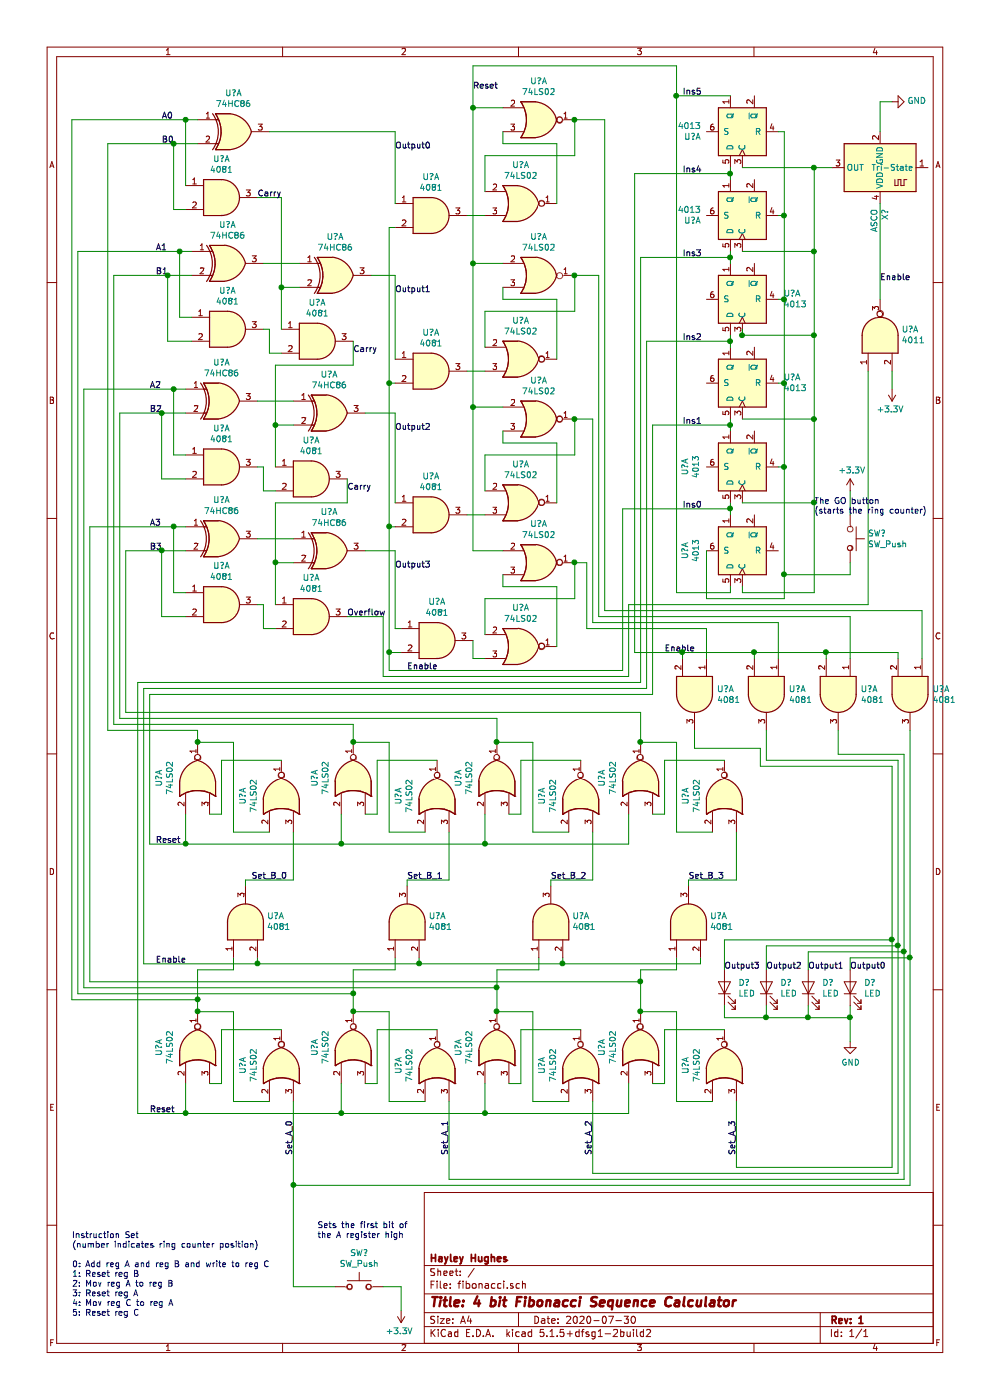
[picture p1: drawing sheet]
EESchema Schematic File Version 4
EELAYER 30 0
EELAYER END
$Descr A4 8268 11693 portrait
encoding utf-8
Sheet 1 1
Title "4 bit Fibonacci Sequence Calculator"
Date "2020-07-30"
Rev "1"
Comp "Hayley Hughes"
Comment1 ""
Comment2 ""
Comment3 ""
Comment4 ""
$EndDescr
$Comp
L 74xx:74LS02 U?
U 1 1
P 2350 6650
F 0 "U?" H 2350 6975 50  0000 C CNN
F 1 "74LS02" H 2350 6884 50  0000 C CNN
F 2 "" H 2350 6650 50  0001 C CNN
F 3 "http://www.ti.com/lit/gpn/sn74ls02" H 2350 6650 50  0001 C CNN
	1    2350 6650
	0    -1   -1   0   
$EndComp
$Comp
L 74xx:74LS02 U?
U 1 1
P 1650 6500
F 0 "U?" H 1650 6825 50  0000 C CNN
F 1 "74LS02" H 1650 6734 50  0000 C CNN
F 2 "" H 1650 6500 50  0001 C CNN
F 3 "http://www.ti.com/lit/gpn/sn74ls02" H 1650 6500 50  0001 C CNN
	1    1650 6500
	0    -1   -1   0   
$EndComp
Wire Wire Line
	1650 6200 1950 6200
Wire Wire Line
	1950 6200 1950 6950
Wire Wire Line
	1950 6950 2250 6950
Wire Wire Line
	2350 6350 1850 6350
Wire Wire Line
	1850 6350 1850 6800
Wire Wire Line
	1850 6800 1750 6800
Text Label 2100 7350 0    50   ~ 0
Set_B_0
$Comp
L 74xx:74LS02 U?
U 1 1
P 3650 6650
F 0 "U?" H 3650 6975 50  0000 C CNN
F 1 "74LS02" H 3650 6884 50  0000 C CNN
F 2 "" H 3650 6650 50  0001 C CNN
F 3 "http://www.ti.com/lit/gpn/sn74ls02" H 3650 6650 50  0001 C CNN
	1    3650 6650
	0    -1   -1   0   
$EndComp
$Comp
L 74xx:74LS02 U?
U 1 1
P 2950 6500
F 0 "U?" H 2950 6825 50  0000 C CNN
F 1 "74LS02" H 2950 6734 50  0000 C CNN
F 2 "" H 2950 6500 50  0001 C CNN
F 3 "http://www.ti.com/lit/gpn/sn74ls02" H 2950 6500 50  0001 C CNN
	1    2950 6500
	0    -1   -1   0   
$EndComp
Wire Wire Line
	2950 6200 3250 6200
Wire Wire Line
	3250 6200 3250 6950
Wire Wire Line
	3250 6950 3550 6950
Wire Wire Line
	3650 6350 3150 6350
Wire Wire Line
	3150 6350 3150 6800
Wire Wire Line
	3150 6800 3050 6800
Wire Wire Line
	2850 6800 2850 7050
Text Label 3400 7350 0    50   ~ 0
Set_B_1
$Comp
L 74xx:74LS02 U?
U 1 1
P 4850 6650
F 0 "U?" H 4850 6975 50  0000 C CNN
F 1 "74LS02" H 4850 6884 50  0000 C CNN
F 2 "" H 4850 6650 50  0001 C CNN
F 3 "http://www.ti.com/lit/gpn/sn74ls02" H 4850 6650 50  0001 C CNN
	1    4850 6650
	0    -1   -1   0   
$EndComp
$Comp
L 74xx:74LS02 U?
U 1 1
P 4150 6500
F 0 "U?" H 4150 6825 50  0000 C CNN
F 1 "74LS02" H 4150 6734 50  0000 C CNN
F 2 "" H 4150 6500 50  0001 C CNN
F 3 "http://www.ti.com/lit/gpn/sn74ls02" H 4150 6500 50  0001 C CNN
	1    4150 6500
	0    -1   -1   0   
$EndComp
Wire Wire Line
	4150 6200 4450 6200
Wire Wire Line
	4450 6200 4450 6950
Wire Wire Line
	4450 6950 4750 6950
Wire Wire Line
	4850 6350 4350 6350
Wire Wire Line
	4350 6350 4350 6800
Wire Wire Line
	4350 6800 4250 6800
Wire Wire Line
	4050 6800 4050 7050
Text Label 4600 7350 0    50   ~ 0
Set_B_2
$Comp
L 74xx:74LS02 U?
U 1 1
P 6050 6650
F 0 "U?" H 6050 6975 50  0000 C CNN
F 1 "74LS02" H 6050 6884 50  0000 C CNN
F 2 "" H 6050 6650 50  0001 C CNN
F 3 "http://www.ti.com/lit/gpn/sn74ls02" H 6050 6650 50  0001 C CNN
	1    6050 6650
	0    -1   -1   0   
$EndComp
$Comp
L 74xx:74LS02 U?
U 1 1
P 5350 6500
F 0 "U?" H 5350 6825 50  0000 C CNN
F 1 "74LS02" H 5350 6734 50  0000 C CNN
F 2 "" H 5350 6500 50  0001 C CNN
F 3 "http://www.ti.com/lit/gpn/sn74ls02" H 5350 6500 50  0001 C CNN
	1    5350 6500
	0    -1   -1   0   
$EndComp
Wire Wire Line
	5350 6200 5650 6200
Wire Wire Line
	5650 6200 5650 6950
Wire Wire Line
	5650 6950 5950 6950
Wire Wire Line
	6050 6350 5550 6350
Wire Wire Line
	5550 6350 5550 6800
Wire Wire Line
	5550 6800 5450 6800
Text Label 5750 7350 0    50   ~ 0
Set_B_3
Wire Wire Line
	5250 6800 5250 7050
Wire Wire Line
	1550 6800 1550 7050
Wire Wire Line
	1550 7050 2850 7050
Connection ~ 2850 7050
Wire Wire Line
	2850 7050 4050 7050
Connection ~ 4050 7050
Wire Wire Line
	4050 7050 5250 7050
$Comp
L 74xx:74HC86 U?
U 1 1
P 1950 1100
F 0 "U?" H 1950 1425 50  0000 C CNN
F 1 "74HC86" H 1950 1334 50  0000 C CNN
F 2 "" H 1950 1100 50  0001 C CNN
F 3 "http://www.ti.com/lit/gpn/sn74HC86" H 1950 1100 50  0001 C CNN
	1    1950 1100
	1    0    0    -1  
$EndComp
$Comp
L 4xxx:4081 U?
U 1 1
P 1850 1650
F 0 "U?" H 1850 1975 50  0000 C CNN
F 1 "4081" H 1850 1884 50  0000 C CNN
F 2 "" H 1850 1650 50  0001 C CNN
F 3 "http://www.intersil.com/content/dam/Intersil/documents/cd40/cd4073bms-81bms-82bms.pdf" H 1850 1650 50  0001 C CNN
	1    1850 1650
	1    0    0    -1  
$EndComp
Wire Wire Line
	1650 1000 1550 1000
Wire Wire Line
	1650 1200 1450 1200
Wire Wire Line
	1550 1000 1550 1550
Connection ~ 1550 1000
Wire Wire Line
	1450 1200 1450 1750
Wire Wire Line
	1450 1750 1550 1750
Text Label 1350 1000 0    50   ~ 0
A0
Text Label 1350 1200 0    50   ~ 0
B0
Text Label 2150 1650 0    50   ~ 0
Carry
$Comp
L 74xx:74HC86 U?
U 1 1
P 1900 2200
F 0 "U?" H 1900 2525 50  0000 C CNN
F 1 "74HC86" H 1900 2434 50  0000 C CNN
F 2 "" H 1900 2200 50  0001 C CNN
F 3 "http://www.ti.com/lit/gpn/sn74HC86" H 1900 2200 50  0001 C CNN
	1    1900 2200
	1    0    0    -1  
$EndComp
$Comp
L 4xxx:4081 U?
U 1 1
P 1900 2750
F 0 "U?" H 1900 3075 50  0000 C CNN
F 1 "4081" H 1900 2984 50  0000 C CNN
F 2 "" H 1900 2750 50  0001 C CNN
F 3 "http://www.intersil.com/content/dam/Intersil/documents/cd40/cd4073bms-81bms-82bms.pdf" H 1900 2750 50  0001 C CNN
	1    1900 2750
	1    0    0    -1  
$EndComp
Wire Wire Line
	1600 2100 1500 2100
Wire Wire Line
	1600 2300 1400 2300
Wire Wire Line
	1500 2100 1500 2650
Wire Wire Line
	1500 2650 1600 2650
Connection ~ 1500 2100
Wire Wire Line
	1400 2300 1400 2850
Wire Wire Line
	1400 2850 1600 2850
Text Label 1300 2100 0    50   ~ 0
A1
Text Label 1300 2300 0    50   ~ 0
B1
Wire Wire Line
	4050 9300 5250 9300
Connection ~ 4050 9300
Wire Wire Line
	2850 9300 4050 9300
Connection ~ 2850 9300
Wire Wire Line
	1550 9300 2850 9300
Wire Wire Line
	1550 9050 1550 9300
Wire Wire Line
	5250 9050 5250 9300
Text Label 6150 9650 1    50   ~ 0
Set_A_3
Wire Wire Line
	5550 9050 5450 9050
Wire Wire Line
	5550 8600 5550 9050
Wire Wire Line
	6050 8600 5550 8600
Wire Wire Line
	5650 9200 5950 9200
Wire Wire Line
	5650 8450 5650 9200
$Comp
L 74xx:74LS02 U?
U 1 1
P 5350 8750
F 0 "U?" H 5350 9075 50  0000 C CNN
F 1 "74LS02" H 5350 8984 50  0000 C CNN
F 2 "" H 5350 8750 50  0001 C CNN
F 3 "http://www.ti.com/lit/gpn/sn74ls02" H 5350 8750 50  0001 C CNN
	1    5350 8750
	0    -1   -1   0   
$EndComp
$Comp
L 74xx:74LS02 U?
U 1 1
P 6050 8900
F 0 "U?" H 6050 9225 50  0000 C CNN
F 1 "74LS02" H 6050 9134 50  0000 C CNN
F 2 "" H 6050 8900 50  0001 C CNN
F 3 "http://www.ti.com/lit/gpn/sn74ls02" H 6050 8900 50  0001 C CNN
	1    6050 8900
	0    -1   -1   0   
$EndComp
Text Label 4950 9650 1    50   ~ 0
Set_A_2
Wire Wire Line
	4050 9050 4050 9300
Wire Wire Line
	4350 9050 4250 9050
Wire Wire Line
	4350 8600 4350 9050
Wire Wire Line
	4850 8600 4350 8600
Wire Wire Line
	4450 9200 4750 9200
Wire Wire Line
	4450 8450 4450 9200
$Comp
L 74xx:74LS02 U?
U 1 1
P 4150 8750
F 0 "U?" H 4150 9075 50  0000 C CNN
F 1 "74LS02" H 4150 8984 50  0000 C CNN
F 2 "" H 4150 8750 50  0001 C CNN
F 3 "http://www.ti.com/lit/gpn/sn74ls02" H 4150 8750 50  0001 C CNN
	1    4150 8750
	0    -1   -1   0   
$EndComp
$Comp
L 74xx:74LS02 U?
U 1 1
P 4850 8900
F 0 "U?" H 4850 9225 50  0000 C CNN
F 1 "74LS02" H 4850 9134 50  0000 C CNN
F 2 "" H 4850 8900 50  0001 C CNN
F 3 "http://www.ti.com/lit/gpn/sn74ls02" H 4850 8900 50  0001 C CNN
	1    4850 8900
	0    -1   -1   0   
$EndComp
Text Label 3750 9650 1    50   ~ 0
Set_A_1
Wire Wire Line
	2850 9050 2850 9300
Wire Wire Line
	3150 9050 3050 9050
Wire Wire Line
	3150 8600 3150 9050
Wire Wire Line
	3650 8600 3150 8600
Wire Wire Line
	3250 9200 3550 9200
Wire Wire Line
	3250 8450 3250 9200
$Comp
L 74xx:74LS02 U?
U 1 1
P 2950 8750
F 0 "U?" H 2950 9075 50  0000 C CNN
F 1 "74LS02" H 2950 8984 50  0000 C CNN
F 2 "" H 2950 8750 50  0001 C CNN
F 3 "http://www.ti.com/lit/gpn/sn74ls02" H 2950 8750 50  0001 C CNN
	1    2950 8750
	0    -1   -1   0   
$EndComp
$Comp
L 74xx:74LS02 U?
U 1 1
P 3650 8900
F 0 "U?" H 3650 9225 50  0000 C CNN
F 1 "74LS02" H 3650 9134 50  0000 C CNN
F 2 "" H 3650 8900 50  0001 C CNN
F 3 "http://www.ti.com/lit/gpn/sn74ls02" H 3650 8900 50  0001 C CNN
	1    3650 8900
	0    -1   -1   0   
$EndComp
Text Label 2450 9650 1    50   ~ 0
Set_A_0
Wire Wire Line
	1850 9050 1750 9050
Wire Wire Line
	1850 8600 1850 9050
Wire Wire Line
	2350 8600 1850 8600
Wire Wire Line
	1950 9200 2250 9200
Wire Wire Line
	1950 8450 1950 9200
$Comp
L 74xx:74LS02 U?
U 1 1
P 1650 8750
F 0 "U?" H 1650 9075 50  0000 C CNN
F 1 "74LS02" H 1650 8984 50  0000 C CNN
F 2 "" H 1650 8750 50  0001 C CNN
F 3 "http://www.ti.com/lit/gpn/sn74ls02" H 1650 8750 50  0001 C CNN
	1    1650 8750
	0    -1   -1   0   
$EndComp
$Comp
L 74xx:74LS02 U?
U 1 1
P 2350 8900
F 0 "U?" H 2350 9225 50  0000 C CNN
F 1 "74LS02" H 2350 9134 50  0000 C CNN
F 2 "" H 2350 8900 50  0001 C CNN
F 3 "http://www.ti.com/lit/gpn/sn74ls02" H 2350 8900 50  0001 C CNN
	1    2350 8900
	0    -1   -1   0   
$EndComp
Wire Wire Line
	1650 8450 1950 8450
Wire Wire Line
	2950 8450 3250 8450
Wire Wire Line
	4150 8450 4450 8450
Wire Wire Line
	5350 8450 5650 8450
Text Label 3300 1250 0    50   ~ 0
Output0
$Comp
L 74xx:74HC86 U?
U 1 1
P 2800 2300
F 0 "U?" H 2800 2625 50  0000 C CNN
F 1 "74HC86" H 2800 2534 50  0000 C CNN
F 2 "" H 2800 2300 50  0001 C CNN
F 3 "http://www.ti.com/lit/gpn/sn74HC86" H 2800 2300 50  0001 C CNN
	1    2800 2300
	1    0    0    -1  
$EndComp
Wire Wire Line
	2150 1650 2350 1650
Wire Wire Line
	2350 1650 2350 2400
Wire Wire Line
	2350 2400 2500 2400
Wire Wire Line
	2200 2200 2500 2200
$Comp
L 4xxx:4081 U?
U 1 1
P 2650 2850
F 0 "U?" H 2650 3175 50  0000 C CNN
F 1 "4081" H 2650 3084 50  0000 C CNN
F 2 "" H 2650 2850 50  0001 C CNN
F 3 "http://www.intersil.com/content/dam/Intersil/documents/cd40/cd4073bms-81bms-82bms.pdf" H 2650 2850 50  0001 C CNN
	1    2650 2850
	1    0    0    -1  
$EndComp
Text Label 2950 2950 0    50   ~ 0
Carry
Wire Wire Line
	2350 2400 2350 2750
Connection ~ 2350 2400
Wire Wire Line
	3100 2300 3300 2300
Text Label 3300 2450 0    50   ~ 0
Output1
Wire Wire Line
	2950 2850 2950 3050
Wire Wire Line
	2950 3050 2300 3050
Wire Wire Line
	1450 3250 1550 3250
Connection ~ 1450 3250
Wire Wire Line
	2300 3550 2300 3900
Connection ~ 2300 3550
Connection ~ 2300 4700
Wire Wire Line
	2300 4200 2300 4700
Wire Wire Line
	2900 4200 2300 4200
Wire Wire Line
	2300 4700 2300 5050
Wire Wire Line
	2900 5150 3200 5150
Text Label 2900 5150 0    50   ~ 0
Overflow
$Comp
L 4xxx:4081 U?
U 1 1
P 2600 5150
F 0 "U?" H 2600 5475 50  0000 C CNN
F 1 "4081" H 2600 5384 50  0000 C CNN
F 2 "" H 2600 5150 50  0001 C CNN
F 3 "http://www.intersil.com/content/dam/Intersil/documents/cd40/cd4073bms-81bms-82bms.pdf" H 2600 5150 50  0001 C CNN
	1    2600 5150
	1    0    0    -1  
$EndComp
Wire Wire Line
	2150 4500 2450 4500
Wire Wire Line
	2300 4700 2450 4700
$Comp
L 74xx:74HC86 U?
U 1 1
P 2750 4600
F 0 "U?" H 2750 4925 50  0000 C CNN
F 1 "74HC86" H 2750 4834 50  0000 C CNN
F 2 "" H 2750 4600 50  0001 C CNN
F 3 "http://www.ti.com/lit/gpn/sn74HC86" H 2750 4600 50  0001 C CNN
	1    2750 4600
	1    0    0    -1  
$EndComp
Text Label 1250 4600 0    50   ~ 0
B3
Text Label 1250 4400 0    50   ~ 0
A3
Connection ~ 1350 4600
Wire Wire Line
	1350 5150 1550 5150
Wire Wire Line
	1350 4600 1350 5150
Wire Wire Line
	1450 4950 1550 4950
Wire Wire Line
	1450 4400 1450 4950
Wire Wire Line
	1550 4600 1350 4600
Wire Wire Line
	1550 4400 1450 4400
$Comp
L 4xxx:4081 U?
U 1 1
P 1850 5050
F 0 "U?" H 1850 5375 50  0000 C CNN
F 1 "4081" H 1850 5284 50  0000 C CNN
F 2 "" H 1850 5050 50  0001 C CNN
F 3 "http://www.intersil.com/content/dam/Intersil/documents/cd40/cd4073bms-81bms-82bms.pdf" H 1850 5050 50  0001 C CNN
	1    1850 5050
	1    0    0    -1  
$EndComp
$Comp
L 74xx:74HC86 U?
U 1 1
P 1850 4500
F 0 "U?" H 1850 4825 50  0000 C CNN
F 1 "74HC86" H 1850 4734 50  0000 C CNN
F 2 "" H 1850 4500 50  0001 C CNN
F 3 "http://www.ti.com/lit/gpn/sn74HC86" H 1850 4500 50  0001 C CNN
	1    1850 4500
	1    0    0    -1  
$EndComp
Text Label 2900 4100 0    50   ~ 0
Carry
$Comp
L 4xxx:4081 U?
U 1 1
P 2600 4000
F 0 "U?" H 2600 4325 50  0000 C CNN
F 1 "4081" H 2600 4234 50  0000 C CNN
F 2 "" H 2600 4000 50  0001 C CNN
F 3 "http://www.intersil.com/content/dam/Intersil/documents/cd40/cd4073bms-81bms-82bms.pdf" H 2600 4000 50  0001 C CNN
	1    2600 4000
	1    0    0    -1  
$EndComp
Wire Wire Line
	2150 3350 2450 3350
Wire Wire Line
	2300 3550 2450 3550
$Comp
L 74xx:74HC86 U?
U 1 1
P 2750 3450
F 0 "U?" H 2750 3775 50  0000 C CNN
F 1 "74HC86" H 2750 3684 50  0000 C CNN
F 2 "" H 2750 3450 50  0001 C CNN
F 3 "http://www.ti.com/lit/gpn/sn74HC86" H 2750 3450 50  0001 C CNN
	1    2750 3450
	1    0    0    -1  
$EndComp
Text Label 1250 3450 0    50   ~ 0
B2
Text Label 1250 3250 0    50   ~ 0
A2
Wire Wire Line
	1350 4000 1550 4000
Wire Wire Line
	1350 3450 1350 4000
Wire Wire Line
	1450 3800 1550 3800
Wire Wire Line
	1450 3250 1450 3800
Wire Wire Line
	1550 3450 1350 3450
$Comp
L 4xxx:4081 U?
U 1 1
P 1850 3900
F 0 "U?" H 1850 4225 50  0000 C CNN
F 1 "4081" H 1850 4134 50  0000 C CNN
F 2 "" H 1850 3900 50  0001 C CNN
F 3 "http://www.intersil.com/content/dam/Intersil/documents/cd40/cd4073bms-81bms-82bms.pdf" H 1850 3900 50  0001 C CNN
	1    1850 3900
	1    0    0    -1  
$EndComp
$Comp
L 74xx:74HC86 U?
U 1 1
P 1850 3350
F 0 "U?" H 1850 3675 50  0000 C CNN
F 1 "74HC86" H 1850 3584 50  0000 C CNN
F 2 "" H 1850 3350 50  0001 C CNN
F 3 "http://www.ti.com/lit/gpn/sn74HC86" H 1850 3350 50  0001 C CNN
	1    1850 3350
	1    0    0    -1  
$EndComp
Wire Wire Line
	2300 3050 2300 3550
Wire Wire Line
	3050 3450 3300 3450
Text Label 3300 3600 0    50   ~ 0
Output2
Wire Wire Line
	3050 4600 3300 4600
Text Label 3300 4750 0    50   ~ 0
Output3
Wire Wire Line
	1650 8450 1650 8350
Wire Wire Line
	1650 8350 600  8350
Wire Wire Line
	600  8350 600  1000
Wire Wire Line
	600  1000 1550 1000
Connection ~ 1650 8450
Wire Wire Line
	2950 8450 2950 8300
Wire Wire Line
	2950 8300 650  8300
Wire Wire Line
	650  8300 650  2100
Wire Wire Line
	650  2100 1500 2100
Connection ~ 2950 8450
Wire Wire Line
	4150 8450 4150 8250
Wire Wire Line
	4150 8250 700  8250
Wire Wire Line
	700  8250 700  3250
Wire Wire Line
	700  3250 1450 3250
Connection ~ 4150 8450
Wire Wire Line
	5350 8450 5350 8200
Wire Wire Line
	5350 8200 750  8200
Connection ~ 5350 8450
Wire Wire Line
	1650 6200 1650 6100
Wire Wire Line
	1650 6100 900  6100
Connection ~ 1650 6200
Wire Wire Line
	2950 6200 2950 6050
Wire Wire Line
	2950 6050 950  6050
Connection ~ 2950 6200
Wire Wire Line
	4150 6200 4150 6000
Wire Wire Line
	4150 6000 1000 6000
Connection ~ 4150 6200
Wire Wire Line
	5350 6200 5350 5950
Wire Wire Line
	5350 5950 1050 5950
Connection ~ 5350 6200
Wire Wire Line
	2250 1100 3300 1100
$Comp
L 4xxx:4081 U?
U 1 1
P 2050 7700
F 0 "U?" V 2096 7520 50  0000 R CNN
F 1 "4081" V 2005 7520 50  0000 R CNN
F 2 "" H 2050 7700 50  0001 C CNN
F 3 "http://www.intersil.com/content/dam/Intersil/documents/cd40/cd4073bms-81bms-82bms.pdf" H 2050 7700 50  0001 C CNN
	1    2050 7700
	0    -1   -1   0   
$EndComp
$Comp
L 4xxx:4081 U?
U 1 1
P 3400 7700
F 0 "U?" V 3446 7520 50  0000 R CNN
F 1 "4081" V 3355 7520 50  0000 R CNN
F 2 "" H 3400 7700 50  0001 C CNN
F 3 "http://www.intersil.com/content/dam/Intersil/documents/cd40/cd4073bms-81bms-82bms.pdf" H 3400 7700 50  0001 C CNN
	1    3400 7700
	0    -1   -1   0   
$EndComp
$Comp
L 4xxx:4081 U?
U 1 1
P 4600 7700
F 0 "U?" V 4646 7520 50  0000 R CNN
F 1 "4081" V 4555 7520 50  0000 R CNN
F 2 "" H 4600 7700 50  0001 C CNN
F 3 "http://www.intersil.com/content/dam/Intersil/documents/cd40/cd4073bms-81bms-82bms.pdf" H 4600 7700 50  0001 C CNN
	1    4600 7700
	0    -1   -1   0   
$EndComp
$Comp
L 4xxx:4081 U?
U 1 1
P 5750 7700
F 0 "U?" V 5796 7520 50  0000 R CNN
F 1 "4081" V 5705 7520 50  0000 R CNN
F 2 "" H 5750 7700 50  0001 C CNN
F 3 "http://www.intersil.com/content/dam/Intersil/documents/cd40/cd4073bms-81bms-82bms.pdf" H 5750 7700 50  0001 C CNN
	1    5750 7700
	0    -1   -1   0   
$EndComp
Wire Wire Line
	1650 8100 1950 8100
Wire Wire Line
	1950 8100 1950 8000
Connection ~ 1650 8350
Wire Wire Line
	1650 8350 1650 8100
Wire Wire Line
	2050 7400 2050 7350
Wire Wire Line
	2050 7350 2450 7350
Wire Wire Line
	2450 6950 2450 7350
Wire Wire Line
	3400 7400 3400 7350
Wire Wire Line
	3400 7350 3750 7350
Wire Wire Line
	3750 6950 3750 7350
Wire Wire Line
	4600 7400 4600 7350
Wire Wire Line
	4600 7350 4950 7350
Wire Wire Line
	4950 6950 4950 7350
Wire Wire Line
	5750 7400 5750 7350
Wire Wire Line
	5750 7350 6150 7350
Wire Wire Line
	6150 6950 6150 7350
Wire Wire Line
	2950 8300 2950 8100
Wire Wire Line
	2950 8100 3300 8100
Wire Wire Line
	3300 8100 3300 8000
Connection ~ 2950 8300
Wire Wire Line
	4150 8250 4150 8100
Wire Wire Line
	4150 8100 4500 8100
Wire Wire Line
	4500 8100 4500 8000
Connection ~ 4150 8250
Wire Wire Line
	5350 8200 5350 8100
Wire Wire Line
	5350 8100 5650 8100
Wire Wire Line
	5650 8100 5650 8000
Connection ~ 5350 8200
Wire Wire Line
	2150 8000 2150 8050
Wire Wire Line
	2150 8050 3500 8050
Wire Wire Line
	5850 8000 5850 8050
Wire Wire Line
	4700 8000 4700 8050
Connection ~ 4700 8050
Wire Wire Line
	4700 8050 5850 8050
Wire Wire Line
	3500 8000 3500 8050
Connection ~ 3500 8050
Wire Wire Line
	3500 8050 4700 8050
Text Notes 600  11000 0    50   ~ 0
Instruction Set\n(number indicates ring counter position)\n\n0: Add reg A and reg B and write to reg C\n1: Reset reg B\n2: Mov reg A to reg B \n3: Reset reg A\n4: Mov reg C to reg A\n5: Reset reg C  
$Comp
L 4xxx:4081 U?
U 1 1
P 5800 5800
F 0 "U?" V 5754 5988 50  0000 L CNN
F 1 "4081" V 5845 5988 50  0000 L CNN
F 2 "" H 5800 5800 50  0001 C CNN
F 3 "http://www.intersil.com/content/dam/Intersil/documents/cd40/cd4073bms-81bms-82bms.pdf" H 5800 5800 50  0001 C CNN
	1    5800 5800
	0    1    1    0   
$EndComp
$Comp
L 4xxx:4081 U?
U 1 1
P 6400 5800
F 0 "U?" V 6354 5988 50  0000 L CNN
F 1 "4081" V 6445 5988 50  0000 L CNN
F 2 "" H 6400 5800 50  0001 C CNN
F 3 "http://www.intersil.com/content/dam/Intersil/documents/cd40/cd4073bms-81bms-82bms.pdf" H 6400 5800 50  0001 C CNN
	1    6400 5800
	0    1    1    0   
$EndComp
$Comp
L 4xxx:4081 U?
U 1 1
P 7000 5800
F 0 "U?" V 6954 5988 50  0000 L CNN
F 1 "4081" V 7045 5988 50  0000 L CNN
F 2 "" H 7000 5800 50  0001 C CNN
F 3 "http://www.intersil.com/content/dam/Intersil/documents/cd40/cd4073bms-81bms-82bms.pdf" H 7000 5800 50  0001 C CNN
	1    7000 5800
	0    1    1    0   
$EndComp
$Comp
L 4xxx:4081 U?
U 1 1
P 7600 5800
F 0 "U?" V 7554 5988 50  0000 L CNN
F 1 "4081" V 7645 5988 50  0000 L CNN
F 2 "" H 7600 5800 50  0001 C CNN
F 3 "http://www.intersil.com/content/dam/Intersil/documents/cd40/cd4073bms-81bms-82bms.pdf" H 7600 5800 50  0001 C CNN
	1    7600 5800
	0    1    1    0   
$EndComp
Wire Wire Line
	5700 5500 5700 5450
Wire Wire Line
	5700 5450 6300 5450
Wire Wire Line
	6300 5450 6300 5500
Wire Wire Line
	6300 5450 6900 5450
Wire Wire Line
	6900 5450 6900 5500
Connection ~ 6300 5450
Wire Wire Line
	6900 5450 7500 5450
Wire Wire Line
	7500 5450 7500 5500
Connection ~ 6900 5450
Wire Wire Line
	7550 6300 7000 6300
Wire Wire Line
	7000 6300 7000 6100
Wire Wire Line
	7500 6350 6400 6350
Wire Wire Line
	6400 6350 6400 6100
Wire Wire Line
	5800 6100 5800 6250
Wire Wire Line
	5800 6250 6350 6250
Wire Wire Line
	6350 6250 6350 6400
Wire Wire Line
	6350 6400 7450 6400
Connection ~ 5700 5450
Connection ~ 3950 900 
Wire Wire Line
	3950 3400 3950 4600
Connection ~ 3950 3400
Wire Wire Line
	3950 2200 3950 3400
Connection ~ 3950 2200
Wire Wire Line
	3950 900  3950 2200
Wire Wire Line
	4200 900  3950 900 
Wire Wire Line
	4200 4600 3950 4600
Wire Wire Line
	4200 4900 4200 4800
Wire Wire Line
	4650 4900 4200 4900
Wire Wire Line
	4650 5400 4650 4900
Wire Wire Line
	4050 5000 4050 5300
Wire Wire Line
	4800 5000 4050 5000
$Comp
L 74xx:74LS02 U?
U 1 1
P 4500 4700
F 0 "U?" H 4500 5025 50  0000 C CNN
F 1 "74LS02" H 4500 4934 50  0000 C CNN
F 2 "" H 4500 4700 50  0001 C CNN
F 3 "http://www.ti.com/lit/gpn/sn74ls02" H 4500 4700 50  0001 C CNN
	1    4500 4700
	1    0    0    -1  
$EndComp
$Comp
L 74xx:74LS02 U?
U 1 1
P 4350 5400
F 0 "U?" H 4350 5725 50  0000 C CNN
F 1 "74LS02" H 4350 5634 50  0000 C CNN
F 2 "" H 4350 5400 50  0001 C CNN
F 3 "http://www.ti.com/lit/gpn/sn74ls02" H 4350 5400 50  0001 C CNN
	1    4350 5400
	1    0    0    -1  
$EndComp
Wire Wire Line
	4200 3400 3950 3400
Wire Wire Line
	4200 3700 4200 3600
Wire Wire Line
	4650 3700 4200 3700
Wire Wire Line
	4650 4200 4650 3700
Wire Wire Line
	4050 3800 4050 4100
Wire Wire Line
	4800 3800 4050 3800
$Comp
L 74xx:74LS02 U?
U 1 1
P 4500 3500
F 0 "U?" H 4500 3825 50  0000 C CNN
F 1 "74LS02" H 4500 3734 50  0000 C CNN
F 2 "" H 4500 3500 50  0001 C CNN
F 3 "http://www.ti.com/lit/gpn/sn74ls02" H 4500 3500 50  0001 C CNN
	1    4500 3500
	1    0    0    -1  
$EndComp
$Comp
L 74xx:74LS02 U?
U 1 1
P 4350 4200
F 0 "U?" H 4350 4525 50  0000 C CNN
F 1 "74LS02" H 4350 4434 50  0000 C CNN
F 2 "" H 4350 4200 50  0001 C CNN
F 3 "http://www.ti.com/lit/gpn/sn74ls02" H 4350 4200 50  0001 C CNN
	1    4350 4200
	1    0    0    -1  
$EndComp
Wire Wire Line
	4200 2200 3950 2200
Wire Wire Line
	4200 2500 4200 2400
Wire Wire Line
	4650 2500 4200 2500
Wire Wire Line
	4650 3000 4650 2500
Wire Wire Line
	4050 2600 4050 2900
Wire Wire Line
	4800 2600 4050 2600
$Comp
L 74xx:74LS02 U?
U 1 1
P 4500 2300
F 0 "U?" H 4500 2625 50  0000 C CNN
F 1 "74LS02" H 4500 2534 50  0000 C CNN
F 2 "" H 4500 2300 50  0001 C CNN
F 3 "http://www.ti.com/lit/gpn/sn74ls02" H 4500 2300 50  0001 C CNN
	1    4500 2300
	1    0    0    -1  
$EndComp
$Comp
L 74xx:74LS02 U?
U 1 1
P 4350 3000
F 0 "U?" H 4350 3325 50  0000 C CNN
F 1 "74LS02" H 4350 3234 50  0000 C CNN
F 2 "" H 4350 3000 50  0001 C CNN
F 3 "http://www.ti.com/lit/gpn/sn74ls02" H 4350 3000 50  0001 C CNN
	1    4350 3000
	1    0    0    -1  
$EndComp
Text Label 3950 750  0    50   ~ 0
Reset
Wire Wire Line
	4200 1200 4200 1100
Wire Wire Line
	4650 1200 4200 1200
Wire Wire Line
	4650 1700 4650 1200
Wire Wire Line
	4050 1300 4050 1600
Wire Wire Line
	4800 1300 4050 1300
$Comp
L 74xx:74LS02 U?
U 1 1
P 4500 1000
F 0 "U?" H 4500 1325 50  0000 C CNN
F 1 "74LS02" H 4500 1234 50  0000 C CNN
F 2 "" H 4500 1000 50  0001 C CNN
F 3 "http://www.ti.com/lit/gpn/sn74ls02" H 4500 1000 50  0001 C CNN
	1    4500 1000
	1    0    0    -1  
$EndComp
$Comp
L 74xx:74LS02 U?
U 1 1
P 4350 1700
F 0 "U?" H 4350 2025 50  0000 C CNN
F 1 "74LS02" H 4350 1934 50  0000 C CNN
F 2 "" H 4350 1700 50  0001 C CNN
F 3 "http://www.ti.com/lit/gpn/sn74ls02" H 4350 1700 50  0001 C CNN
	1    4350 1700
	1    0    0    -1  
$EndComp
Wire Wire Line
	2900 4000 2900 4200
Wire Wire Line
	4800 5000 4800 4700
Wire Wire Line
	4800 3800 4800 3500
Wire Wire Line
	4800 2600 4800 2300
Wire Wire Line
	4800 1300 4800 1000
Wire Wire Line
	5900 5500 5900 5250
Wire Wire Line
	5900 5250 4900 5250
Wire Wire Line
	4900 5250 4900 4700
Wire Wire Line
	4900 4700 4800 4700
Connection ~ 4800 4700
Wire Wire Line
	4800 3500 4950 3500
Wire Wire Line
	4950 3500 4950 5200
Wire Wire Line
	6500 5200 6500 5500
Connection ~ 4800 3500
Wire Wire Line
	4950 5200 6500 5200
Wire Wire Line
	4800 2300 5000 2300
Wire Wire Line
	5000 2300 5000 5150
Wire Wire Line
	5000 5150 7100 5150
Wire Wire Line
	7100 5150 7100 5500
Connection ~ 4800 2300
Wire Wire Line
	4800 1000 5050 1000
Wire Wire Line
	5050 1000 5050 5100
Wire Wire Line
	7700 5100 7700 5500
Connection ~ 4800 1000
$Comp
L Oscillator:ASCO X?
U 1 1
P 7350 1400
F 0 "X?" V 7304 1744 50  0000 L CNN
F 1 "ASCO" V 7395 1744 50  0000 L CNN
F 2 "Oscillator:Oscillator_SMD_Abracon_ASCO-4Pin_1.6x1.2mm" H 7450 1050 50  0001 C CNN
F 3 "https://abracon.com/Oscillators/ASCO.pdf" H 7125 1525 50  0001 C CNN
	1    7350 1400
	-1   0    0    1   
$EndComp
$Comp
L 4xxx:4013 U?
U 1 1
P 6200 1800
F 0 "U?" V 6154 2144 50  0000 L CNN
F 1 "4013" V 6245 2144 50  0000 L CNN
F 2 "" H 6200 1800 50  0001 C CNN
F 3 "http://www.onsemi.com/pub/Collateral/MC14013B-D.PDF" H 6200 1800 50  0001 C CNN
	1    6200 1800
	0    -1   -1   0   
$EndComp
$Comp
L 4xxx:4013 U?
U 1 1
P 6200 2500
F 0 "U?" V 6246 2156 50  0000 R CNN
F 1 "4013" V 6155 2156 50  0000 R CNN
F 2 "" H 6200 2500 50  0001 C CNN
F 3 "http://www.onsemi.com/pub/Collateral/MC14013B-D.PDF" H 6200 2500 50  0001 C CNN
	1    6200 2500
	0    -1   -1   0   
$EndComp
$Comp
L 4xxx:4013 U?
U 1 1
P 6200 3200
F 0 "U?" V 6246 2856 50  0000 R CNN
F 1 "4013" V 6155 2856 50  0000 R CNN
F 2 "" H 6200 3200 50  0001 C CNN
F 3 "http://www.onsemi.com/pub/Collateral/MC14013B-D.PDF" H 6200 3200 50  0001 C CNN
	1    6200 3200
	0    -1   -1   0   
$EndComp
$Comp
L power:GND #PWR?
U 1 1
P 7450 850
F 0 "#PWR?" H 7450 600 50  0001 C CNN
F 1 "GND" V 7455 722 50  0000 R CNN
F 2 "" H 7450 850 50  0001 C CNN
F 3 "" H 7450 850 50  0001 C CNN
	1    7450 850 
	0    -1   -1   0   
$EndComp
Wire Wire Line
	7350 850  7450 850 
$Comp
L 4xxx:4013 U?
U 1 1
P 6200 4600
F 0 "U?" H 6200 5081 50  0000 C CNN
F 1 "4013" H 6200 4990 50  0000 C CNN
F 2 "" H 6200 4600 50  0001 C CNN
F 3 "http://www.onsemi.com/pub/Collateral/MC14013B-D.PDF" H 6200 4600 50  0001 C CNN
	1    6200 4600
	0    -1   -1   0   
$EndComp
Wire Wire Line
	5650 4950 6100 4950
Wire Wire Line
	6100 4950 6100 4900
Wire Wire Line
	6800 4950 6200 4950
Wire Wire Line
	6200 4950 6200 4900
Wire Wire Line
	6200 2750 6200 2800
Wire Wire Line
	6200 2800 6800 2800
Wire Wire Line
	5900 4600 5900 5000
Connection ~ 6800 2800
Wire Wire Line
	6100 2100 6100 2150
Connection ~ 6100 2150
Wire Wire Line
	6100 2150 6100 2200
Wire Wire Line
	6800 2800 6800 3500
Wire Wire Line
	6200 3500 6800 3500
Connection ~ 6800 3500
Wire Wire Line
	6200 2100 6800 2100
Connection ~ 6800 2100
Wire Wire Line
	6800 2100 6800 2800
Wire Wire Line
	6950 1400 6800 1400
Connection ~ 6800 1400
Wire Wire Line
	6100 800  5650 800 
Wire Wire Line
	6100 2150 5350 2150
Wire Wire Line
	1550 7050 1250 7050
Wire Wire Line
	1250 7050 1250 5800
Connection ~ 1550 7050
Wire Wire Line
	2150 8050 1200 8050
Wire Wire Line
	1200 8050 1200 5750
Connection ~ 2150 8050
Wire Wire Line
	1550 9300 1150 9300
Wire Wire Line
	1150 9300 1150 5700
Connection ~ 1550 9300
Wire Wire Line
	1250 5800 5450 5800
Wire Wire Line
	1200 5750 5400 5750
Wire Wire Line
	1150 5700 5350 5700
Wire Wire Line
	6100 1500 6100 1450
Connection ~ 6100 1450
Wire Wire Line
	6100 1450 6100 1400
Wire Wire Line
	6100 4200 6100 4250
Wire Wire Line
	6100 3500 6100 3550
Wire Wire Line
	6100 2800 6100 2850
Wire Wire Line
	6100 3550 5450 3550
Connection ~ 6100 3550
Wire Wire Line
	6100 3550 6100 3600
Wire Wire Line
	6100 2850 5400 2850
Wire Wire Line
	5400 2850 5400 5750
Connection ~ 6100 2850
Wire Wire Line
	6100 2850 6100 2900
Wire Wire Line
	5350 2150 5350 5700
Wire Wire Line
	5300 5450 5300 1450
Wire Wire Line
	5300 5450 5700 5450
Wire Wire Line
	5300 1450 6100 1450
Wire Wire Line
	7350 850  7350 1100
$Comp
L power:+3.3V #PWR?
U 1 1
P 7450 3250
F 0 "#PWR?" H 7450 3100 50  0001 C CNN
F 1 "+3.3V" H 7465 3423 50  0000 C CNN
F 2 "" H 7450 3250 50  0001 C CNN
F 3 "" H 7450 3250 50  0001 C CNN
	1    7450 3250
	-1   0    0    1   
$EndComp
Wire Wire Line
	5050 5100 7700 5100
Wire Wire Line
	5450 3550 5450 5800
Wire Wire Line
	3200 5150 3200 5650
Wire Wire Line
	3200 5650 5250 5650
Wire Wire Line
	5250 5650 5250 5050
Wire Wire Line
	5250 5050 7250 5050
Wire Wire Line
	7250 5050 7250 3100
$Comp
L 4xxx:4011 U?
U 1 1
P 7350 2800
F 0 "U?" V 7396 2620 50  0000 R CNN
F 1 "4011" V 7305 2620 50  0000 R CNN
F 2 "" H 7350 2800 50  0001 C CNN
F 3 "http://www.intersil.com/content/dam/Intersil/documents/cd40/cd4011bms-12bms-23bms.pdf" H 7350 2800 50  0001 C CNN
	1    7350 2800
	0    -1   -1   0   
$EndComp
Wire Wire Line
	7450 3250 7450 3100
Wire Wire Line
	7350 1700 7350 2500
Wire Wire Line
	2200 2750 2250 2750
Wire Wire Line
	2250 2750 2250 2950
Wire Wire Line
	2250 2950 2350 2950
Wire Wire Line
	2150 3900 2200 3900
Wire Wire Line
	2200 3900 2200 4100
Wire Wire Line
	2200 4100 2300 4100
Wire Wire Line
	2150 5050 2200 5050
Wire Wire Line
	2200 5050 2200 5250
Wire Wire Line
	2200 5250 2300 5250
Text Label 1300 7050 0    50   ~ 0
Reset
Text Label 1250 9300 0    50   ~ 0
Reset
Text Label 1300 8050 0    50   ~ 0
Enable
Text Label 5550 5450 0    50   ~ 0
Enable
Connection ~ 6100 4250
Wire Wire Line
	6100 4250 6100 4300
Text Label 5700 4250 0    50   ~ 0
Ins0
Text Label 5700 3550 0    50   ~ 0
Ins1
Text Label 5700 2850 0    50   ~ 0
Ins2
Text Label 5700 2150 0    50   ~ 0
Ins3
Text Label 5700 1450 0    50   ~ 0
Ins4
Text Label 5700 800  0    50   ~ 0
Ins5
Text Label 7350 2350 0    50   ~ 0
Enable
Connection ~ 6200 2800
Wire Wire Line
	7600 9900 2450 9900
Wire Wire Line
	2450 9200 2450 9900
Wire Wire Line
	3750 9850 7550 9850
Wire Wire Line
	3750 9200 3750 9850
Wire Wire Line
	7500 9800 4950 9800
Wire Wire Line
	4950 9200 4950 9800
Wire Wire Line
	6150 9750 7450 9750
Wire Wire Line
	6150 9200 6150 9750
$Comp
L Device:LED D?
U 1 1
P 6050 8250
F 0 "D?" V 6089 8133 50  0000 R CNN
F 1 "LED" V 5998 8133 50  0000 R CNN
F 2 "" H 6050 8250 50  0001 C CNN
F 3 "~" H 6050 8250 50  0001 C CNN
	1    6050 8250
	0    -1   -1   0   
$EndComp
$Comp
L Device:LED D?
U 1 1
P 6400 8250
F 0 "D?" V 6439 8133 50  0000 R CNN
F 1 "LED" V 6348 8133 50  0000 R CNN
F 2 "" H 6400 8250 50  0001 C CNN
F 3 "~" H 6400 8250 50  0001 C CNN
	1    6400 8250
	0    -1   -1   0   
$EndComp
$Comp
L Device:LED D?
U 1 1
P 6750 8250
F 0 "D?" V 6789 8133 50  0000 R CNN
F 1 "LED" V 6698 8133 50  0000 R CNN
F 2 "" H 6750 8250 50  0001 C CNN
F 3 "~" H 6750 8250 50  0001 C CNN
	1    6750 8250
	0    -1   -1   0   
$EndComp
$Comp
L Device:LED D?
U 1 1
P 7100 8250
F 0 "D?" V 7139 8133 50  0000 R CNN
F 1 "LED" V 7048 8133 50  0000 R CNN
F 2 "" H 7100 8250 50  0001 C CNN
F 3 "~" H 7100 8250 50  0001 C CNN
	1    7100 8250
	0    -1   -1   0   
$EndComp
Wire Wire Line
	7100 8100 7100 8000
Wire Wire Line
	6750 8100 6750 7950
Wire Wire Line
	6400 8100 6400 7900
Wire Wire Line
	6050 8100 6050 7850
Wire Wire Line
	6050 8400 6050 8500
Wire Wire Line
	6050 8500 6400 8500
Wire Wire Line
	7100 8500 7100 8700
Wire Wire Line
	7100 8400 7100 8500
Connection ~ 7100 8500
Wire Wire Line
	6750 8400 6750 8500
Connection ~ 6750 8500
Wire Wire Line
	6750 8500 7100 8500
Wire Wire Line
	6400 8400 6400 8500
Connection ~ 6400 8500
Wire Wire Line
	6400 8500 6750 8500
$Comp
L power:GND #PWR?
U 1 1
P 7100 8700
F 0 "#PWR?" H 7100 8450 50  0001 C CNN
F 1 "GND" H 7105 8527 50  0000 C CNN
F 2 "" H 7100 8700 50  0001 C CNN
F 3 "" H 7100 8700 50  0001 C CNN
	1    7100 8700
	1    0    0    -1  
$EndComp
Text Label 6050 8100 0    50   ~ 0
Output3
Text Label 6400 8100 0    50   ~ 0
Output2
Text Label 6750 8100 0    50   ~ 0
Output1
Text Label 7100 8100 0    50   ~ 0
Output0
Connection ~ 1450 1200
Wire Wire Line
	1450 4400 750  4400
Wire Wire Line
	750  4400 750  8200
Connection ~ 1450 4400
Wire Wire Line
	1050 5950 1050 4600
Wire Wire Line
	1050 4600 1350 4600
Wire Wire Line
	1000 6000 1000 3450
Wire Wire Line
	1000 3450 1350 3450
Connection ~ 1350 3450
Wire Wire Line
	950  6050 950  2300
Wire Wire Line
	950  2300 1400 2300
Connection ~ 1400 2300
Wire Wire Line
	900  6100 900  1200
Wire Wire Line
	900  1200 1450 1200
Wire Wire Line
	6200 1400 6800 1400
Wire Wire Line
	6800 1400 6800 2100
Wire Wire Line
	5650 800  5650 550 
Wire Wire Line
	5650 550  3950 550 
Wire Wire Line
	3950 550  3950 900 
Connection ~ 5650 800 
$Comp
L 4xxx:4081 U?
U 1 1
P 3600 1800
F 0 "U?" H 3600 2125 50  0000 C CNN
F 1 "4081" H 3600 2034 50  0000 C CNN
F 2 "" H 3600 1800 50  0001 C CNN
F 3 "http://www.intersil.com/content/dam/Intersil/documents/cd40/cd4073bms-81bms-82bms.pdf" H 3600 1800 50  0001 C CNN
	1    3600 1800
	1    0    0    -1  
$EndComp
$Comp
L 4xxx:4081 U?
U 1 1
P 3600 3100
F 0 "U?" H 3600 3425 50  0000 C CNN
F 1 "4081" H 3600 3334 50  0000 C CNN
F 2 "" H 3600 3100 50  0001 C CNN
F 3 "http://www.intersil.com/content/dam/Intersil/documents/cd40/cd4073bms-81bms-82bms.pdf" H 3600 3100 50  0001 C CNN
	1    3600 3100
	1    0    0    -1  
$EndComp
$Comp
L 4xxx:4081 U?
U 1 1
P 3600 4300
F 0 "U?" H 3600 4625 50  0000 C CNN
F 1 "4081" H 3600 4534 50  0000 C CNN
F 2 "" H 3600 4300 50  0001 C CNN
F 3 "http://www.intersil.com/content/dam/Intersil/documents/cd40/cd4073bms-81bms-82bms.pdf" H 3600 4300 50  0001 C CNN
	1    3600 4300
	1    0    0    -1  
$EndComp
$Comp
L 4xxx:4081 U?
U 1 1
P 3650 5350
F 0 "U?" H 3650 5675 50  0000 C CNN
F 1 "4081" H 3650 5584 50  0000 C CNN
F 2 "" H 3650 5350 50  0001 C CNN
F 3 "http://www.intersil.com/content/dam/Intersil/documents/cd40/cd4073bms-81bms-82bms.pdf" H 3650 5350 50  0001 C CNN
	1    3650 5350
	1    0    0    -1  
$EndComp
Wire Wire Line
	3950 5500 4050 5500
Wire Wire Line
	3950 5350 3950 5500
Wire Wire Line
	3300 4400 3250 4400
Wire Wire Line
	3250 4400 3250 3200
Wire Wire Line
	3250 3200 3300 3200
Wire Wire Line
	3350 5450 3250 5450
Wire Wire Line
	3250 5450 3250 4400
Connection ~ 3250 4400
Wire Wire Line
	3300 4600 3300 5250
Wire Wire Line
	3300 5250 3350 5250
Wire Wire Line
	3300 3450 3300 4200
Wire Wire Line
	3250 3200 3250 1900
Wire Wire Line
	3250 1900 3300 1900
Connection ~ 3250 3200
Wire Wire Line
	3300 2300 3300 3000
Wire Wire Line
	3300 1100 3300 1700
Wire Wire Line
	5200 4250 5200 5600
Wire Wire Line
	5200 5600 3250 5600
Wire Wire Line
	3250 5600 3250 5450
Connection ~ 3250 5450
Wire Wire Line
	5200 4250 6100 4250
Text Label 3400 5600 0    50   ~ 0
Enable
Wire Wire Line
	3900 4300 4050 4300
Wire Wire Line
	3900 3100 4050 3100
Wire Wire Line
	3900 1800 4050 1800
Wire Wire Line
	6800 3500 6800 4200
$Comp
L 4xxx:4013 U?
U 1 1
P 6200 3900
F 0 "U?" H 6200 4381 50  0000 C CNN
F 1 "4013" H 6200 4290 50  0000 C CNN
F 2 "" H 6200 3900 50  0001 C CNN
F 3 "http://www.onsemi.com/pub/Collateral/MC14013B-D.PDF" H 6200 3900 50  0001 C CNN
	1    6200 3900
	0    -1   -1   0   
$EndComp
Wire Wire Line
	6200 4200 6800 4200
Connection ~ 6800 4200
Wire Wire Line
	7450 6400 7450 7850
Wire Wire Line
	7500 6350 7500 7900
Wire Wire Line
	7550 6300 7550 7950
Wire Wire Line
	7600 6100 7600 8000
Wire Wire Line
	7100 8000 7600 8000
Connection ~ 7600 8000
Wire Wire Line
	7600 8000 7600 9900
Wire Wire Line
	6750 7950 7550 7950
Connection ~ 7550 7950
Wire Wire Line
	7550 7950 7550 9850
Wire Wire Line
	6400 7900 7500 7900
Connection ~ 7500 7900
Wire Wire Line
	7500 7900 7500 9800
Wire Wire Line
	6050 7850 7450 7850
Connection ~ 7450 7850
Wire Wire Line
	7450 7850 7450 9750
Wire Wire Line
	5650 800  5650 4950
$Comp
L 4xxx:4013 U?
U 1 1
P 6200 1100
F 0 "U?" V 6154 1444 50  0000 L CNN
F 1 "4013" V 6245 1444 50  0000 L CNN
F 2 "" H 6200 1100 50  0001 C CNN
F 3 "http://www.onsemi.com/pub/Collateral/MC14013B-D.PDF" H 6200 1100 50  0001 C CNN
	1    6200 1100
	0    -1   -1   0   
$EndComp
Wire Wire Line
	6550 1800 6500 1800
Wire Wire Line
	6550 1800 6550 2500
Wire Wire Line
	6550 2500 6500 2500
Wire Wire Line
	6500 1100 6550 1100
Wire Wire Line
	6550 1100 6550 1800
Connection ~ 6550 1800
Wire Wire Line
	6550 2500 6550 3200
Wire Wire Line
	6550 3200 6500 3200
Connection ~ 6550 2500
Wire Wire Line
	6550 3200 6550 3900
Wire Wire Line
	6550 3900 6500 3900
Connection ~ 6550 3200
Wire Wire Line
	6550 3900 6550 4800
Wire Wire Line
	5900 5000 6550 5000
Connection ~ 6550 3900
Wire Wire Line
	7100 4700 7100 4800
$Comp
L power:+3.3V #PWR?
U 1 1
P 7100 4100
F 0 "#PWR?" H 7100 3950 50  0001 C CNN
F 1 "+3.3V" H 7115 4273 50  0000 C CNN
F 2 "" H 7100 4100 50  0001 C CNN
F 3 "" H 7100 4100 50  0001 C CNN
	1    7100 4100
	1    0    0    -1  
$EndComp
$Comp
L Switch:SW_Push SW?
U 1 1
P 3000 10750
F 0 "SW?" H 3000 11035 50  0000 C CNN
F 1 "SW_Push" H 3000 10944 50  0000 C CNN
F 2 "" H 3000 10950 50  0001 C CNN
F 3 "~" H 3000 10950 50  0001 C CNN
	1    3000 10750
	1    0    0    -1  
$EndComp
$Comp
L power:+3.3V #PWR?
U 1 1
P 3350 10950
F 0 "#PWR?" H 3350 10800 50  0001 C CNN
F 1 "+3.3V" H 3365 11123 50  0000 C CNN
F 2 "" H 3350 10950 50  0001 C CNN
F 3 "" H 3350 10950 50  0001 C CNN
	1    3350 10950
	-1   0    0    1   
$EndComp
Wire Wire Line
	3350 10950 3350 10750
Wire Wire Line
	3350 10750 3200 10750
Wire Wire Line
	2800 10750 2450 10750
Wire Wire Line
	2450 10750 2450 9900
Connection ~ 2450 9900
Text Notes 2650 10350 0    50   ~ 0
Sets the first bit of \nthe A register high
Wire Wire Line
	6800 4200 6800 4950
Wire Wire Line
	7100 4800 6550 4800
Connection ~ 6550 4800
Wire Wire Line
	6550 4800 6550 5000
Wire Wire Line
	7100 4100 7100 4300
$Comp
L Switch:SW_Push SW?
U 1 1
P 7100 4500
F 0 "SW?" V 7054 4648 50  0000 L CNN
F 1 "SW_Push" V 7145 4648 50  0000 L CNN
F 2 "" H 7100 4700 50  0001 C CNN
F 3 "~" H 7100 4700 50  0001 C CNN
	1    7100 4500
	0    1    1    0   
$EndComp
Text Notes 6800 4300 0    50   ~ 0
The GO button\n(starts the ring counter)
$EndSCHEMATC
